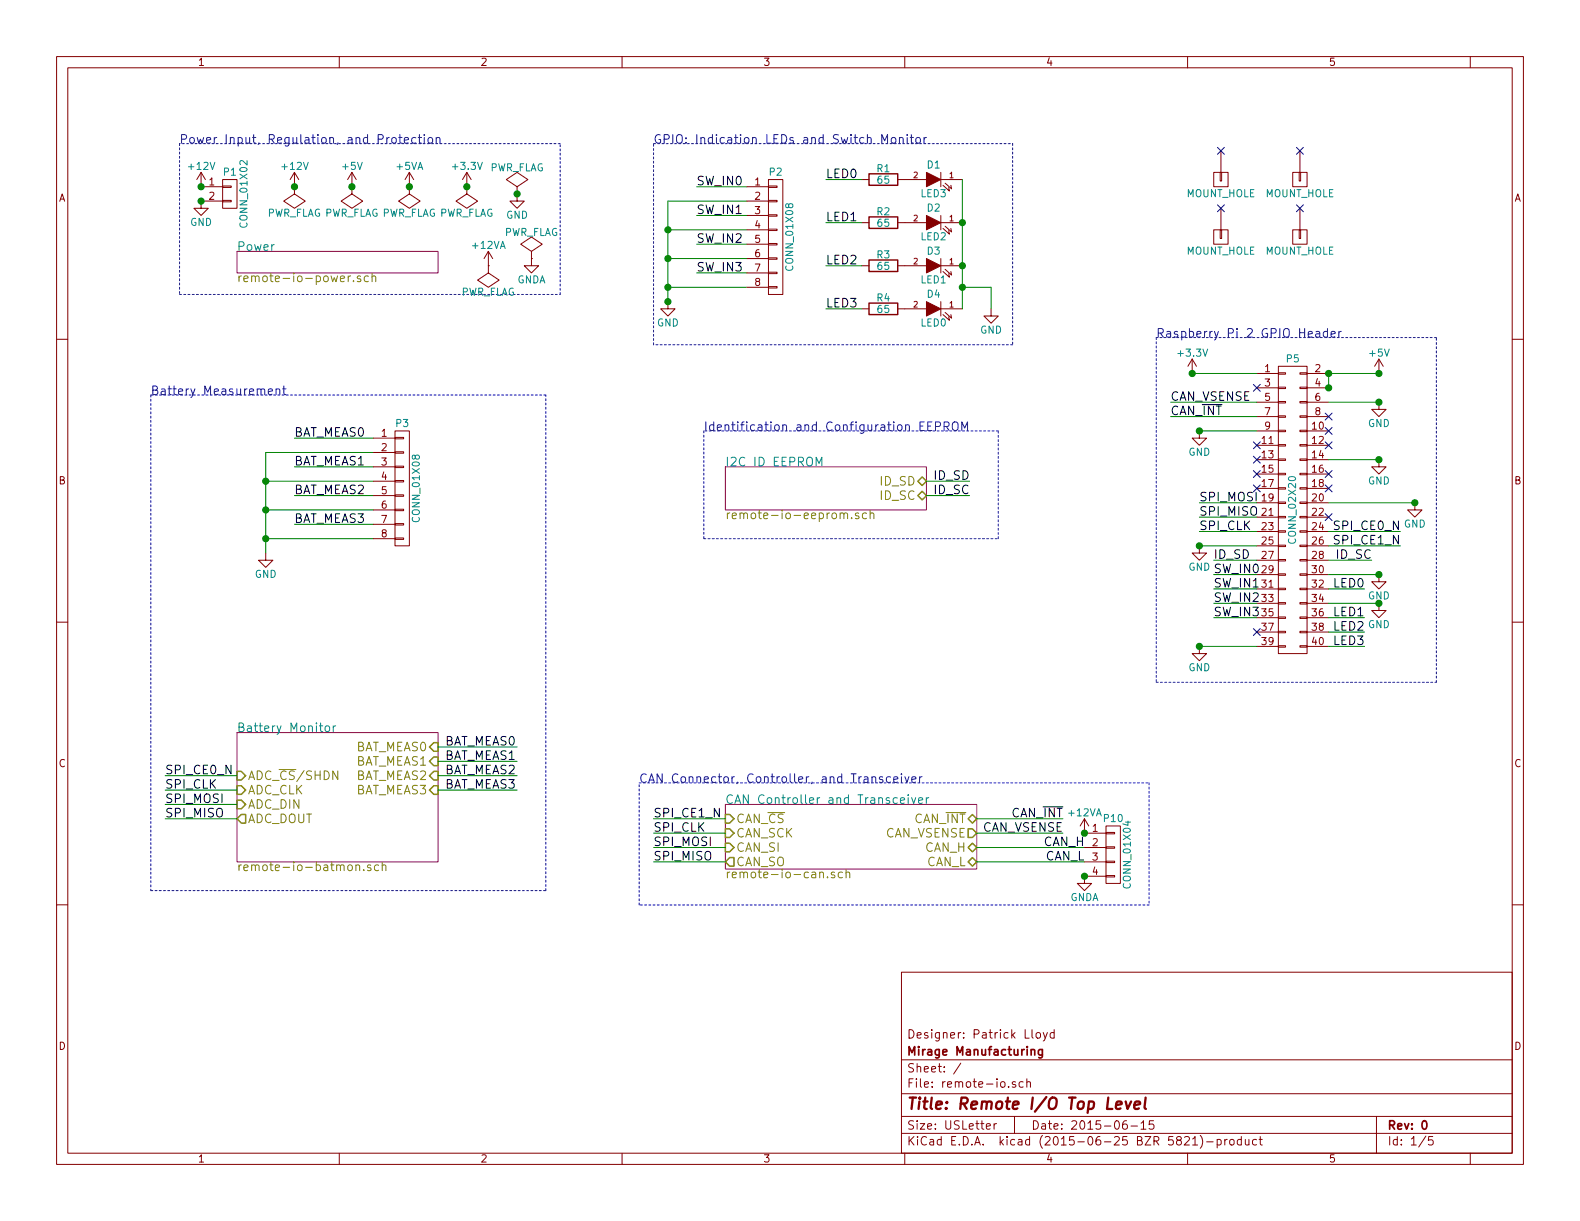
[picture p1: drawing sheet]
EESchema Schematic File Version 2
LIBS:remote-io-rescue
LIBS:power
LIBS:device
LIBS:transistors
LIBS:conn
LIBS:linear
LIBS:regul
LIBS:74xx
LIBS:cmos4000
LIBS:adc-dac
LIBS:memory
LIBS:xilinx
LIBS:microcontrollers
LIBS:dsp
LIBS:microchip
LIBS:analog_switches
LIBS:motorola
LIBS:texas
LIBS:intel
LIBS:audio
LIBS:interface
LIBS:digital-audio
LIBS:philips
LIBS:display
LIBS:cypress
LIBS:siliconi
LIBS:opto
LIBS:atmel
LIBS:contrib
LIBS:valves
LIBS:remote-io
LIBS:remote-io-cache
EELAYER 25 0
EELAYER END
$Descr USLetter 11000 8500
encoding utf-8
Sheet 1 5
Title "Remote I/O Top Level"
Date "2015-06-15"
Rev "0"
Comp "Mirage Manufacturing"
Comment1 "Designer: Patrick Lloyd"
Comment2 ""
Comment3 ""
Comment4 ""
$EndDescr
$Sheet
S 1650 1750 1400 150 
U 557F39A6
F0 "Power" 60
F1 "remote-io-power.sch" 60
$EndSheet
$Comp
L GND #PWR01
U 1 1
P 9600 2800
F 0 "#PWR01" H 9600 2550 50  0001 C CNN
F 1 "GND" H 9600 2650 50  0000 C CNN
F 2 "" H 9600 2800 60  0000 C CNN
F 3 "" H 9600 2800 60  0000 C CNN
	1    9600 2800
	1    0    0    -1  
$EndComp
$Sheet
S 1650 5100 1400 900 
U 557F5067
F0 "Battery Monitor" 60
F1 "remote-io-batmon.sch" 60
F2 "ADC_~CS~/SHDN" I L 1650 5400 60 
F3 "ADC_CLK" I L 1650 5500 60 
F4 "ADC_DIN" I L 1650 5600 60 
F5 "ADC_DOUT" O L 1650 5700 60 
F6 "BAT_MEAS0" I R 3050 5200 60 
F7 "BAT_MEAS1" I R 3050 5300 60 
F8 "BAT_MEAS2" I R 3050 5400 60 
F9 "BAT_MEAS3" I R 3050 5500 60 
$EndSheet
$Comp
L +12V #PWR02
U 1 1
P 1400 1300
F 0 "#PWR02" H 1400 1150 50  0001 C CNN
F 1 "+12V" H 1400 1440 50  0000 C CNN
F 2 "" H 1400 1300 60  0000 C CNN
F 3 "" H 1400 1300 60  0000 C CNN
	1    1400 1300
	1    0    0    -1  
$EndComp
$Comp
L +5V #PWR03
U 1 1
P 9600 2600
F 0 "#PWR03" H 9600 2450 50  0001 C CNN
F 1 "+5V" H 9600 2740 50  0000 C CNN
F 2 "" H 9600 2600 60  0000 C CNN
F 3 "" H 9600 2600 60  0000 C CNN
	1    9600 2600
	1    0    0    -1  
$EndComp
$Comp
L +3.3V #PWR04
U 1 1
P 8300 2600
F 0 "#PWR04" H 8300 2450 50  0001 C CNN
F 1 "+3.3V" H 8300 2740 50  0000 C CNN
F 2 "" H 8300 2600 60  0000 C CNN
F 3 "" H 8300 2600 60  0000 C CNN
	1    8300 2600
	1    0    0    -1  
$EndComp
$Comp
L CONN_02X20 P5
U 1 1
P 9000 3550
F 0 "P5" H 9000 4600 50  0000 C CNN
F 1 "CONN_02X20" V 9000 3550 50  0000 C CNN
F 2 "Pin_Headers:Pin_Header_Straight_2x20" H 9000 2600 60  0001 C CNN
F 3 "" H 9000 2600 60  0000 C CNN
	1    9000 3550
	1    0    0    -1  
$EndComp
$Comp
L GND #PWR05
U 1 1
P 9600 4200
F 0 "#PWR05" H 9600 3950 50  0001 C CNN
F 1 "GND" H 9600 4050 50  0000 C CNN
F 2 "" H 9600 4200 60  0000 C CNN
F 3 "" H 9600 4200 60  0000 C CNN
	1    9600 4200
	1    0    0    -1  
$EndComp
$Comp
L GND #PWR06
U 1 1
P 8350 4500
F 0 "#PWR06" H 8350 4250 50  0001 C CNN
F 1 "GND" H 8350 4350 50  0000 C CNN
F 2 "" H 8350 4500 60  0000 C CNN
F 3 "" H 8350 4500 60  0000 C CNN
	1    8350 4500
	-1   0    0    -1  
$EndComp
$Comp
L GND #PWR08
U 1 1
P 8350 3800
F 0 "#PWR08" H 8350 3550 50  0001 C CNN
F 1 "GND" H 8350 3650 50  0000 C CNN
F 2 "" H 8350 3800 60  0000 C CNN
F 3 "" H 8350 3800 60  0000 C CNN
	1    8350 3800
	-1   0    0    -1  
$EndComp
$Comp
L GND #PWR09
U 1 1
P 8350 3000
F 0 "#PWR09" H 8350 2750 50  0001 C CNN
F 1 "GND" H 8350 2850 50  0000 C CNN
F 2 "" H 8350 3000 60  0000 C CNN
F 3 "" H 8350 3000 60  0000 C CNN
	1    8350 3000
	-1   0    0    -1  
$EndComp
Text Label 1150 5700 0    60   ~ 0
SPI_MISO
Text Label 1150 5600 0    60   ~ 0
SPI_MOSI
Text Label 1150 5400 0    60   ~ 0
SPI_CE0_N
Text Label 1150 5500 0    60   ~ 0
SPI_CLK
Text Label 8350 3600 0    60   ~ 0
SPI_MISO
Text Label 8350 3500 0    60   ~ 0
SPI_MOSI
Text Label 8350 3700 0    60   ~ 0
SPI_CLK
Text Label 3100 5300 0    60   ~ 0
BAT_MEAS1
Text Label 3100 5400 0    60   ~ 0
BAT_MEAS2
Text Label 3100 5500 0    60   ~ 0
BAT_MEAS3
Text Label 3100 5200 0    60   ~ 0
BAT_MEAS0
Text Label 8450 3900 0    60   ~ 0
ID_SD
Text Label 9550 3900 2    60   ~ 0
ID_SC
$Sheet
S 5050 3250 1400 300 
U 55817EDD
F0 "I2C ID EEPROM" 60
F1 "remote-io-eeprom.sch" 60
F2 "ID_SC" B R 6450 3450 60 
F3 "ID_SD" B R 6450 3350 60 
$EndSheet
Text Label 6750 3350 2    60   ~ 0
ID_SD
Text Label 6750 3450 2    60   ~ 0
ID_SC
Text Label 9750 3700 2    60   ~ 0
SPI_CE0_N
Text Label 9500 4100 2    60   ~ 0
LED0
Text Label 9500 4300 2    60   ~ 0
LED1
Text Label 9500 4400 2    60   ~ 0
LED2
Text Label 9500 4500 2    60   ~ 0
LED3
$Comp
L LED D4
U 1 1
P 6500 2150
F 0 "D4" H 6500 2250 50  0000 C CNN
F 1 "LED0" H 6500 2050 50  0000 C CNN
F 2 "LEDs:LED-0805" H 6500 2150 60  0001 C CNN
F 3 "" H 6500 2150 60  0000 C CNN
	1    6500 2150
	-1   0    0    -1  
$EndComp
$Comp
L LED D3
U 1 1
P 6500 1850
F 0 "D3" H 6500 1950 50  0000 C CNN
F 1 "LED1" H 6500 1750 50  0000 C CNN
F 2 "LEDs:LED-0805" H 6500 1850 60  0001 C CNN
F 3 "" H 6500 1850 60  0000 C CNN
	1    6500 1850
	-1   0    0    -1  
$EndComp
$Comp
L LED D2
U 1 1
P 6500 1550
F 0 "D2" H 6500 1650 50  0000 C CNN
F 1 "LED2" H 6500 1450 50  0000 C CNN
F 2 "LEDs:LED-0805" H 6500 1550 60  0001 C CNN
F 3 "" H 6500 1550 60  0000 C CNN
	1    6500 1550
	-1   0    0    -1  
$EndComp
$Comp
L LED D1
U 1 1
P 6500 1250
F 0 "D1" H 6500 1350 50  0000 C CNN
F 1 "LED3" H 6500 1150 50  0000 C CNN
F 2 "LEDs:LED-0805" H 6500 1250 60  0001 C CNN
F 3 "" H 6500 1250 60  0000 C CNN
	1    6500 1250
	-1   0    0    -1  
$EndComp
$Comp
L GND #PWR010
U 1 1
P 6900 2150
F 0 "#PWR010" H 6900 1900 50  0001 C CNN
F 1 "GND" H 6900 2000 50  0000 C CNN
F 2 "" H 6900 2150 60  0000 C CNN
F 3 "" H 6900 2150 60  0000 C CNN
	1    6900 2150
	-1   0    0    -1  
$EndComp
Text Label 5750 1550 0    60   ~ 0
LED1
Text Label 5750 1850 0    60   ~ 0
LED2
Text Label 5750 2150 0    60   ~ 0
LED3
Text Label 5750 1250 0    60   ~ 0
LED0
$Comp
L R R1
U 1 1
P 6150 1250
F 0 "R1" V 6230 1250 50  0000 C CNN
F 1 "65" V 6150 1250 50  0000 C CNN
F 2 "Resistors_SMD:R_0805_HandSoldering" V 6080 1250 30  0001 C CNN
F 3 "" H 6150 1250 30  0000 C CNN
	1    6150 1250
	0    -1   -1   0   
$EndComp
$Comp
L R R2
U 1 1
P 6150 1550
F 0 "R2" V 6230 1550 50  0000 C CNN
F 1 "65" V 6150 1550 50  0000 C CNN
F 2 "Resistors_SMD:R_0805_HandSoldering" V 6080 1550 30  0001 C CNN
F 3 "" H 6150 1550 30  0000 C CNN
	1    6150 1550
	0    -1   -1   0   
$EndComp
$Comp
L R R3
U 1 1
P 6150 1850
F 0 "R3" V 6230 1850 50  0000 C CNN
F 1 "65" V 6150 1850 50  0000 C CNN
F 2 "Resistors_SMD:R_0805_HandSoldering" V 6080 1850 30  0001 C CNN
F 3 "" H 6150 1850 30  0000 C CNN
	1    6150 1850
	0    -1   -1   0   
$EndComp
$Comp
L R R4
U 1 1
P 6150 2150
F 0 "R4" V 6230 2150 50  0000 C CNN
F 1 "65" V 6150 2150 50  0000 C CNN
F 2 "Resistors_SMD:R_0805_HandSoldering" V 6080 2150 30  0001 C CNN
F 3 "" H 6150 2150 30  0000 C CNN
	1    6150 2150
	0    -1   -1   0   
$EndComp
$Comp
L CONN_01X02 P1
U 1 1
P 1600 1350
F 0 "P1" H 1600 1500 50  0000 C CNN
F 1 "CONN_01X02" V 1700 1350 50  0000 C CNN
F 2 "remote-io:OSTTE020104" H 1600 1350 60  0001 C CNN
F 3 "" H 1600 1350 60  0000 C CNN
	1    1600 1350
	1    0    0    -1  
$EndComp
$Comp
L GND #PWR011
U 1 1
P 3600 1350
F 0 "#PWR011" H 3600 1100 50  0001 C CNN
F 1 "GND" H 3600 1200 50  0000 C CNN
F 2 "" H 3600 1350 60  0000 C CNN
F 3 "" H 3600 1350 60  0000 C CNN
	1    3600 1350
	-1   0    0    -1  
$EndComp
Text Label 2050 3250 0    60   ~ 0
BAT_MEAS1
Text Label 2050 3450 0    60   ~ 0
BAT_MEAS2
Text Label 2050 3650 0    60   ~ 0
BAT_MEAS3
Text Label 2050 3050 0    60   ~ 0
BAT_MEAS0
Text Label 4850 1300 0    60   ~ 0
SW_IN0
Text Label 4850 1500 0    60   ~ 0
SW_IN1
Text Label 4850 1700 0    60   ~ 0
SW_IN2
Text Label 4850 1900 0    60   ~ 0
SW_IN3
Text Notes 4550 1000 0    60   ~ 0
GPIO: Indication LEDs and Switch Monitor
Text Label 8450 4000 0    60   ~ 0
SW_IN0
Text Label 8450 4100 0    60   ~ 0
SW_IN1
Text Label 8450 4200 0    60   ~ 0
SW_IN2
Text Label 8450 4300 0    60   ~ 0
SW_IN3
$Comp
L GND #PWR012
U 1 1
P 9600 4000
F 0 "#PWR012" H 9600 3750 50  0001 C CNN
F 1 "GND" H 9600 3850 50  0000 C CNN
F 2 "" H 9600 4000 60  0000 C CNN
F 3 "" H 9600 4000 60  0000 C CNN
	1    9600 4000
	1    0    0    -1  
$EndComp
NoConn ~ 9250 2900
$Comp
L GND #PWR013
U 1 1
P 9600 3200
F 0 "#PWR013" H 9600 2950 50  0001 C CNN
F 1 "GND" H 9600 3050 50  0000 C CNN
F 2 "" H 9600 3200 60  0000 C CNN
F 3 "" H 9600 3200 60  0000 C CNN
	1    9600 3200
	1    0    0    -1  
$EndComp
$Comp
L GND #PWR014
U 1 1
P 9850 3500
F 0 "#PWR014" H 9850 3250 50  0001 C CNN
F 1 "GND" H 9850 3350 50  0000 C CNN
F 2 "" H 9850 3500 60  0000 C CNN
F 3 "" H 9850 3500 60  0000 C CNN
	1    9850 3500
	1    0    0    -1  
$EndComp
NoConn ~ 9250 3600
NoConn ~ 8750 2700
NoConn ~ 8750 3100
NoConn ~ 8750 3200
NoConn ~ 8750 3300
Text Notes 8050 2350 0    60   ~ 0
Raspberry Pi 2 GPIO Header
Text Notes 1250 1000 0    60   ~ 0
Power Input, Regulation, and Protection
Text Notes 1050 2750 0    60   ~ 0
Battery Measurement
Text Notes 4900 3000 0    60   ~ 0
Identification and Configuration EEPROM
$Comp
L +5V #PWR015
U 1 1
P 2450 1300
F 0 "#PWR015" H 2450 1150 50  0001 C CNN
F 1 "+5V" H 2450 1440 50  0000 C CNN
F 2 "" H 2450 1300 60  0000 C CNN
F 3 "" H 2450 1300 60  0000 C CNN
	1    2450 1300
	1    0    0    -1  
$EndComp
$Comp
L +12V #PWR016
U 1 1
P 2050 1300
F 0 "#PWR016" H 2050 1150 50  0001 C CNN
F 1 "+12V" H 2050 1440 50  0000 C CNN
F 2 "" H 2050 1300 60  0000 C CNN
F 3 "" H 2050 1300 60  0000 C CNN
	1    2050 1300
	1    0    0    -1  
$EndComp
$Comp
L +3.3V #PWR017
U 1 1
P 3250 1300
F 0 "#PWR017" H 3250 1150 50  0001 C CNN
F 1 "+3.3V" H 3250 1440 50  0000 C CNN
F 2 "" H 3250 1300 60  0000 C CNN
F 3 "" H 3250 1300 60  0000 C CNN
	1    3250 1300
	1    0    0    -1  
$EndComp
$Comp
L PWR_FLAG #FLG018
U 1 1
P 2450 1300
F 0 "#FLG018" H 2450 1395 50  0001 C CNN
F 1 "PWR_FLAG" H 2450 1480 50  0000 C CNN
F 2 "" H 2450 1300 60  0000 C CNN
F 3 "" H 2450 1300 60  0000 C CNN
	1    2450 1300
	-1   0    0    1   
$EndComp
$Comp
L PWR_FLAG #FLG019
U 1 1
P 3250 1300
F 0 "#FLG019" H 3250 1395 50  0001 C CNN
F 1 "PWR_FLAG" H 3250 1480 50  0000 C CNN
F 2 "" H 3250 1300 60  0000 C CNN
F 3 "" H 3250 1300 60  0000 C CNN
	1    3250 1300
	-1   0    0    1   
$EndComp
$Comp
L PWR_FLAG #FLG020
U 1 1
P 2050 1300
F 0 "#FLG020" H 2050 1395 50  0001 C CNN
F 1 "PWR_FLAG" H 2050 1480 50  0000 C CNN
F 2 "" H 2050 1300 60  0000 C CNN
F 3 "" H 2050 1300 60  0000 C CNN
	1    2050 1300
	-1   0    0    1   
$EndComp
$Comp
L PWR_FLAG #FLG021
U 1 1
P 3600 1350
F 0 "#FLG021" H 3600 1445 50  0001 C CNN
F 1 "PWR_FLAG" H 3600 1530 50  0000 C CNN
F 2 "" H 3600 1350 60  0000 C CNN
F 3 "" H 3600 1350 60  0000 C CNN
	1    3600 1350
	1    0    0    -1  
$EndComp
$Comp
L GND #PWR022
U 1 1
P 1400 1400
F 0 "#PWR022" H 1400 1150 50  0001 C CNN
F 1 "GND" H 1400 1250 50  0000 C CNN
F 2 "" H 1400 1400 60  0000 C CNN
F 3 "" H 1400 1400 60  0000 C CNN
	1    1400 1400
	-1   0    0    -1  
$EndComp
$Comp
L GND #PWR023
U 1 1
P 1850 3850
F 0 "#PWR023" H 1850 3600 50  0001 C CNN
F 1 "GND" H 1850 3700 50  0000 C CNN
F 2 "" H 1850 3850 60  0000 C CNN
F 3 "" H 1850 3850 60  0000 C CNN
	1    1850 3850
	-1   0    0    -1  
$EndComp
$Sheet
S 5050 5600 1750 450 
U 5581BAA0
F0 "CAN Controller and Transceiver" 60
F1 "remote-io-can.sch" 60
F2 "CAN_H" B R 6800 5900 60 
F3 "CAN_L" B R 6800 6000 60 
F4 "CAN_SCK" I L 5050 5800 60 
F5 "CAN_SI" I L 5050 5900 60 
F6 "CAN_SO" O L 5050 6000 60 
F7 "CAN_~INT" B R 6800 5700 60 
F8 "CAN_~CS" I L 5050 5700 60 
F9 "CAN_VSENSE" O R 6800 5800 60 
$EndSheet
Text Label 4550 6000 0    60   ~ 0
SPI_MISO
Text Label 4550 5900 0    60   ~ 0
SPI_MOSI
Text Label 4550 5700 0    60   ~ 0
SPI_CE1_N
Text Label 4550 5800 0    60   ~ 0
SPI_CLK
Text Label 9750 3800 2    60   ~ 0
SPI_CE1_N
Text Label 7400 5700 2    60   ~ 0
CAN_~INT
Text Label 7550 5900 2    60   ~ 0
CAN_H
Text Label 7550 6000 2    60   ~ 0
CAN_L
Text Label 8150 2900 0    60   ~ 0
CAN_~INT
Wire Wire Line
	8300 2600 8750 2600
Wire Wire Line
	9250 2600 9600 2600
Wire Wire Line
	9250 4200 9600 4200
Wire Wire Line
	8750 3800 8350 3800
Wire Wire Line
	8750 3000 8350 3000
Wire Wire Line
	8450 3900 8750 3900
Wire Wire Line
	1150 5700 1650 5700
Wire Wire Line
	1150 5600 1650 5600
Wire Wire Line
	1150 5400 1650 5400
Wire Wire Line
	1150 5500 1650 5500
Wire Wire Line
	8350 3600 8750 3600
Wire Wire Line
	8750 3500 8350 3500
Wire Wire Line
	8350 3700 8750 3700
Wire Wire Line
	3050 5200 3600 5200
Wire Wire Line
	3050 5300 3600 5300
Wire Wire Line
	3050 5400 3600 5400
Wire Wire Line
	3050 5500 3600 5500
Wire Wire Line
	9550 3900 9250 3900
Wire Wire Line
	6750 3350 6450 3350
Wire Wire Line
	6750 3450 6450 3450
Wire Wire Line
	9250 3700 9750 3700
Wire Wire Line
	9250 4100 9500 4100
Wire Wire Line
	9250 4300 9500 4300
Wire Wire Line
	9250 4400 9500 4400
Wire Wire Line
	9250 4500 9500 4500
Wire Wire Line
	6700 1250 6700 1550
Wire Wire Line
	6700 1550 6700 1850
Wire Wire Line
	6700 1850 6700 2000
Wire Wire Line
	6700 2000 6700 2150
Connection ~ 6700 1550
Connection ~ 6700 1850
Wire Wire Line
	6700 2000 6900 2000
Wire Wire Line
	6900 2000 6900 2150
Connection ~ 6700 2000
Wire Wire Line
	5750 1550 6000 1550
Wire Wire Line
	5750 1850 6000 1850
Wire Wire Line
	5750 2150 6000 2150
Wire Wire Line
	5750 1250 6000 1250
Wire Wire Line
	2600 3050 2050 3050
Wire Wire Line
	2600 3250 2050 3250
Wire Wire Line
	2600 3450 2050 3450
Wire Wire Line
	2600 3650 2050 3650
Wire Wire Line
	1850 3750 2600 3750
Wire Wire Line
	1850 3550 2600 3550
Wire Wire Line
	2600 3350 1850 3350
Wire Wire Line
	2600 3150 1850 3150
Wire Wire Line
	5200 1300 4850 1300
Wire Wire Line
	5200 1700 4850 1700
Wire Wire Line
	5200 1400 4650 1400
Wire Wire Line
	4650 2000 5200 2000
Wire Wire Line
	4650 1800 5200 1800
Wire Wire Line
	5200 1600 4650 1600
Wire Wire Line
	5200 1900 4850 1900
Wire Wire Line
	5200 1500 4850 1500
Wire Notes Line
	4550 1000 7050 1000
Wire Notes Line
	7050 1000 7050 2400
Wire Notes Line
	7050 2400 4550 2400
Wire Notes Line
	4550 2400 4550 1000
Wire Wire Line
	8750 4000 8450 4000
Wire Wire Line
	9250 4000 9600 4000
Wire Wire Line
	8750 4100 8450 4100
Wire Wire Line
	8750 4200 8450 4200
Wire Wire Line
	8750 4300 8450 4300
Wire Wire Line
	8750 4500 8350 4500
Wire Wire Line
	9250 2700 9250 2600
Wire Wire Line
	9250 3200 9600 3200
Wire Wire Line
	9250 3500 9850 3500
Wire Notes Line
	8050 2350 8050 4750
Wire Notes Line
	8050 4750 10000 4750
Wire Notes Line
	10000 4750 10000 2350
Wire Notes Line
	10000 2350 8050 2350
Wire Wire Line
	1850 3150 1850 3350
Wire Wire Line
	1850 3350 1850 3550
Wire Wire Line
	1850 3550 1850 3750
Wire Wire Line
	1850 3750 1850 3850
Connection ~ 1850 3350
Connection ~ 1850 3550
Connection ~ 1850 3750
Wire Notes Line
	1250 1000 1250 2050
Wire Notes Line
	1250 2050 3900 2050
Wire Notes Line
	3900 2050 3900 1000
Wire Notes Line
	3900 1000 1250 1000
Wire Notes Line
	1050 2750 1050 6200
Wire Notes Line
	1050 6200 3800 6200
Wire Notes Line
	3800 6200 3800 2750
Wire Notes Line
	3800 2750 1050 2750
Wire Notes Line
	4900 3000 4900 3750
Wire Notes Line
	4900 3750 6950 3750
Wire Notes Line
	6950 3750 6950 3000
Wire Notes Line
	6950 3000 4900 3000
Wire Wire Line
	4550 6000 5050 6000
Wire Wire Line
	4550 5900 5050 5900
Wire Wire Line
	4550 5700 5050 5700
Wire Wire Line
	4550 5800 5050 5800
Wire Wire Line
	9250 3800 9750 3800
Wire Wire Line
	8750 2900 8150 2900
Wire Wire Line
	6800 5700 7400 5700
Wire Wire Line
	6800 5900 7550 5900
Wire Wire Line
	6800 6000 7550 6000
Wire Notes Line
	4450 5450 8000 5450
Wire Notes Line
	8000 5450 8000 6300
Wire Notes Line
	8000 6300 4450 6300
Wire Notes Line
	4450 6300 4450 5450
Text Notes 4450 5450 0    60   ~ 0
CAN Connector, Controller, and Transceiver
$Comp
L +5VA #PWR024
U 1 1
P 2850 1300
F 0 "#PWR024" H 2850 1150 50  0001 C CNN
F 1 "+5VA" H 2850 1440 50  0000 C CNN
F 2 "" H 2850 1300 60  0000 C CNN
F 3 "" H 2850 1300 60  0000 C CNN
	1    2850 1300
	1    0    0    -1  
$EndComp
$Comp
L PWR_FLAG #FLG025
U 1 1
P 2850 1300
F 0 "#FLG025" H 2850 1395 50  0001 C CNN
F 1 "PWR_FLAG" H 2850 1480 50  0000 C CNN
F 2 "" H 2850 1300 60  0000 C CNN
F 3 "" H 2850 1300 60  0000 C CNN
	1    2850 1300
	-1   0    0    1   
$EndComp
Text Label 8150 2800 0    60   ~ 0
CAN_VSENSE
Wire Wire Line
	8750 2800 8150 2800
Text Label 7400 5800 2    60   ~ 0
CAN_VSENSE
Wire Wire Line
	6800 5800 7400 5800
$Comp
L CONN_01X08 P3
U 1 1
P 2800 3400
F 0 "P3" H 2800 3850 50  0000 C CNN
F 1 "CONN_01X08" V 2900 3400 50  0000 C CNN
F 2 "remote-io:OSTTE080104" H 2800 3400 60  0001 C CNN
F 3 "" H 2800 3400 60  0000 C CNN
	1    2800 3400
	1    0    0    -1  
$EndComp
$Comp
L CONN_01X08 P2
U 1 1
P 5400 1650
F 0 "P2" H 5400 2100 50  0000 C CNN
F 1 "CONN_01X08" V 5500 1650 50  0000 C CNN
F 2 "remote-io:OSTTE080104" H 5400 1650 60  0001 C CNN
F 3 "" H 5400 1650 60  0000 C CNN
	1    5400 1650
	1    0    0    -1  
$EndComp
Connection ~ 8300 2600
Connection ~ 8350 3000
Connection ~ 8350 3800
Connection ~ 8350 4500
Connection ~ 9600 4000
Connection ~ 9600 4200
Connection ~ 9850 3500
Connection ~ 9600 3200
Connection ~ 9600 2600
Connection ~ 9600 2800
Connection ~ 1400 1400
Connection ~ 1400 1300
Connection ~ 2050 1300
Connection ~ 2450 1300
Connection ~ 2850 1300
Connection ~ 3250 1300
Connection ~ 3600 1350
NoConn ~ 9250 3000
$Comp
L GND #PWR026
U 1 1
P 4650 2100
F 0 "#PWR026" H 4650 1850 50  0001 C CNN
F 1 "GND" H 4650 1950 50  0000 C CNN
F 2 "" H 4650 2100 60  0000 C CNN
F 3 "" H 4650 2100 60  0000 C CNN
	1    4650 2100
	1    0    0    -1  
$EndComp
Wire Wire Line
	4650 1400 4650 1600
Wire Wire Line
	4650 1600 4650 1800
Wire Wire Line
	4650 1800 4650 2000
Wire Wire Line
	4650 2000 4650 2100
Connection ~ 4650 1600
Connection ~ 4650 1800
Connection ~ 4650 2000
Connection ~ 4650 2100
NoConn ~ 8750 4400
NoConn ~ 9250 3300
NoConn ~ 9250 3400
Connection ~ 9250 2600
Connection ~ 9250 2700
NoConn ~ 9250 3100
$Comp
L CONN_01X04 P10
U 1 1
P 7750 5950
F 0 "P10" H 7750 6200 50  0000 C CNN
F 1 "CONN_01X04" V 7850 5950 50  0000 C CNN
F 2 "remote-io:OSTTE040104" H 7750 5950 60  0001 C CNN
F 3 "" H 7750 5950 60  0000 C CNN
	1    7750 5950
	1    0    0    -1  
$EndComp
$Comp
L +12VA #PWR027
U 1 1
P 7550 5800
F 0 "#PWR027" H 7550 5650 50  0001 C CNN
F 1 "+12VA" H 7550 5940 50  0000 C CNN
F 2 "" H 7550 5800 60  0000 C CNN
F 3 "" H 7550 5800 60  0000 C CNN
	1    7550 5800
	1    0    0    -1  
$EndComp
$Comp
L GNDA #PWR028
U 1 1
P 7550 6100
F 0 "#PWR028" H 7550 5850 50  0001 C CNN
F 1 "GNDA" H 7550 5950 50  0000 C CNN
F 2 "" H 7550 6100 60  0000 C CNN
F 3 "" H 7550 6100 60  0000 C CNN
	1    7550 6100
	1    0    0    -1  
$EndComp
Connection ~ 7550 5800
Connection ~ 7550 6100
$Comp
L +12VA #PWR029
U 1 1
P 3400 1850
F 0 "#PWR029" H 3400 1700 50  0001 C CNN
F 1 "+12VA" H 3400 1990 50  0000 C CNN
F 2 "" H 3400 1850 60  0000 C CNN
F 3 "" H 3400 1850 60  0000 C CNN
	1    3400 1850
	1    0    0    -1  
$EndComp
$Comp
L GNDA #PWR030
U 1 1
P 3700 1800
F 0 "#PWR030" H 3700 1550 50  0001 C CNN
F 1 "GNDA" H 3700 1650 50  0000 C CNN
F 2 "" H 3700 1800 60  0000 C CNN
F 3 "" H 3700 1800 60  0000 C CNN
	1    3700 1800
	1    0    0    -1  
$EndComp
$Comp
L PWR_FLAG #FLG031
U 1 1
P 3400 1850
F 0 "#FLG031" H 3400 1945 50  0001 C CNN
F 1 "PWR_FLAG" H 3400 2030 50  0000 C CNN
F 2 "" H 3400 1850 60  0000 C CNN
F 3 "" H 3400 1850 60  0000 C CNN
	1    3400 1850
	-1   0    0    1   
$EndComp
$Comp
L PWR_FLAG #FLG032
U 1 1
P 3700 1800
F 0 "#FLG032" H 3700 1895 50  0001 C CNN
F 1 "PWR_FLAG" H 3700 1980 50  0000 C CNN
F 2 "" H 3700 1800 60  0000 C CNN
F 3 "" H 3700 1800 60  0000 C CNN
	1    3700 1800
	1    0    0    -1  
$EndComp
$Comp
L MOUNT_HOLE H1
U 1 1
P 8500 1250
F 0 "H1" H 8500 1350 50  0001 C CNN
F 1 "MOUNT_HOLE" V 8600 1250 50  0000 C CNN
F 2 "Mounting_Holes:MountingHole_2-7mm" H 8500 1250 60  0001 C CNN
F 3 "" H 8500 1250 60  0000 C CNN
	1    8500 1250
	0    1    1    0   
$EndComp
NoConn ~ 8500 1050
$Comp
L MOUNT_HOLE H3
U 1 1
P 8500 1650
F 0 "H3" H 8500 1750 50  0001 C CNN
F 1 "MOUNT_HOLE" V 8600 1650 50  0000 C CNN
F 2 "Mounting_Holes:MountingHole_2-7mm" H 8500 1650 60  0001 C CNN
F 3 "" H 8500 1650 60  0000 C CNN
	1    8500 1650
	0    1    1    0   
$EndComp
NoConn ~ 8500 1450
$Comp
L MOUNT_HOLE H2
U 1 1
P 9050 1250
F 0 "H2" H 9050 1350 50  0001 C CNN
F 1 "MOUNT_HOLE" V 9150 1250 50  0000 C CNN
F 2 "Mounting_Holes:MountingHole_2-7mm" H 9050 1250 60  0001 C CNN
F 3 "" H 9050 1250 60  0000 C CNN
	1    9050 1250
	0    1    1    0   
$EndComp
NoConn ~ 9050 1050
$Comp
L MOUNT_HOLE H4
U 1 1
P 9050 1650
F 0 "H4" H 9050 1750 50  0001 C CNN
F 1 "MOUNT_HOLE" V 9150 1650 50  0000 C CNN
F 2 "Mounting_Holes:MountingHole_2-7mm" H 9050 1650 60  0001 C CNN
F 3 "" H 9050 1650 60  0000 C CNN
	1    9050 1650
	0    1    1    0   
$EndComp
NoConn ~ 9050 1450
Wire Wire Line
	9250 2800 9600 2800
NoConn ~ 8750 3400
$EndSCHEMATC
